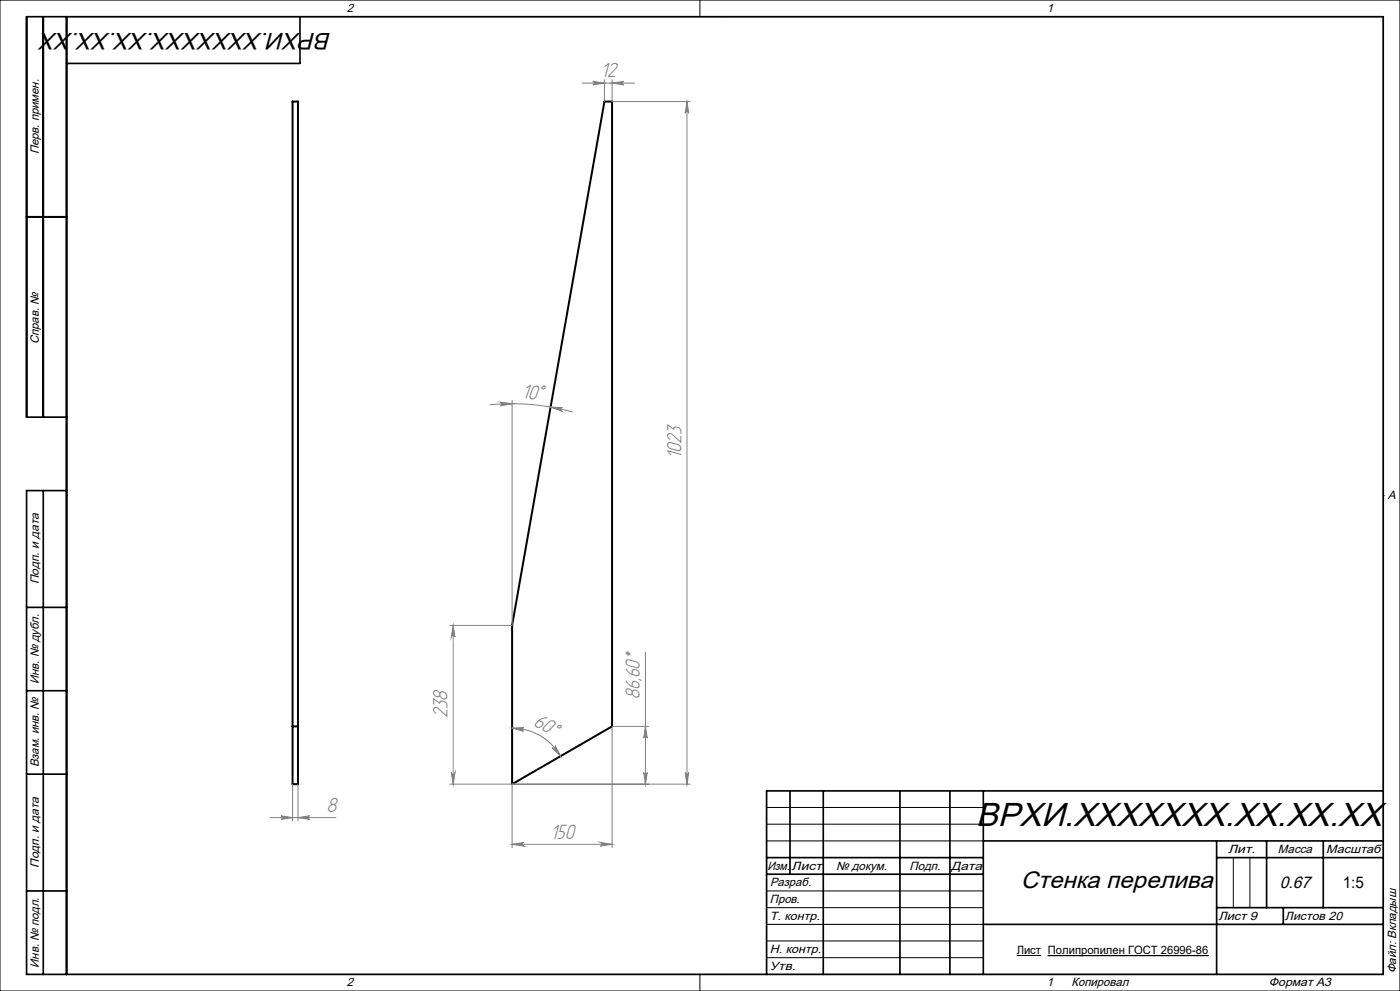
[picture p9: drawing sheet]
<svg xmlns="http://www.w3.org/2000/svg" width="420mm" height="297mm" viewBox="0 0 420 297" stroke-linecap="round" stroke-linejoin="round" font-family="sans-serif">
<path d="M87.8 30.4h1.6v204.6h-1.6zM181.3 30.4h2.3v187.3l-30 17.3v-47.6zM8 65h12M87.8 217.7h1.6" fill="none" stroke="#000" stroke-width=".6"/>
<g fill="none" stroke="#000" stroke-width=".3">
<path d="M0 0h420v297h-420zM20 5h395v287h-395zM210 0v5M217.5 5h.1M20 148.5h.1M415 148.5h.1M230 242h65M230 247h65M230 252h65M370 257v15M375 257v15M230 267h65"/>
<path d="M230 272h65M230 277h65M210 292v5M217.5 292h.1M230 282h65M230 287h65M305 286.4h7.3M314.4 286.4h48.1"/>
</g>
<g fill="none" stroke="#808080" stroke-width=".3">
<path d="M174.6 24.9h15.8M177.8 24.4l3.5 .5-3.5 .5a.53 .53 0 0 0 .5-.5 .53 .53 0 0 0-.5-.5zM181.3 23.9v6.5M183.6 24.9l3.5-.5a.53 .53 0 0 0-.5 .5 .53 .53 0 0 0 .5 .5zM183.6 23.9v6.5M183.7 30.4h23.4M206.1 30.4v204.6M206.1 30.4l.5 3.5a.53 .53 0 0 0-.5-.5 .53 .53 0 0 0-.5 .5zM153.6 120v67.4h-18.7M146.9 121.3a67 67 0 0 1 24.8 2.2M150.1 120.5l3.5 .5-3.5 .6a.55 .55 0 0 0 .5-.5 .55 .55 0 0 0-.5-.6zM165.2 122l3.5 .2a.54 .54 0 0 0-.6 .4 .54 .54 0 0 0 .4 .6z"/>
<path d="M136 187.4l.5 3.5a.55 .55 0 0 0-.6-.5 .55 .55 0 0 0-.5 .5zM136 187.4v47.6M193.6 195.5v39.5M153.6 218.2l3.6-.2a.55 .55 0 0 0-.6 .5 .55 .55 0 0 0 .5 .6zM153.6 218.2a16.8 16.8 0 0 1 14.6 8.4M183.6 217.7v36.3M183.7 217.7h10.9M193.6 217.7l.6 3.5a.53 .53 0 0 0-.6-.5 .53 .53 0 0 0-.5 .5zM87.8 235.1v10.9M89.4 235.1v10.9M134.9 235h72.2M135.4 231.5a.55 .55 0 0 0 .5 .5 .55 .55 0 0 0 .6-.5l-.5 3.5z"/>
<path d="M153.6 235.1v18.9M165.7 224.1a.53 .53 0 0 0 .7 .1 .53 .53 0 0 0 .1-.7l1.7 3.1zM193.1 231.5a.53 .53 0 0 0 .5 .5 .53 .53 0 0 0 .6-.5l-.6 3.5zM205.6 231.5a.53 .53 0 0 0 .5 .5 .53 .53 0 0 0 .5-.5l-.5 3.5zM81 245h19.8M84.3 244.5l3.5 .5-3.5 .6a.53 .53 0 0 0 .5-.6 .53 .53 0 0 0-.5-.5zM89.4 245l3.5-.5a.53 .53 0 0 0-.5 .5 .53 .53 0 0 0 .5 .6zM153.6 253l3.5-.5a.55 .55 0 0 0-.5 .5 .55 .55 0 0 0 .5 .6zM153.6 253h30M180.1 252.5l3.5 .5-3.5 .6a.55 .55 0 0 0 .6-.6 .55 .55 0 0 0-.6-.5z"/>
</g>
<g fill="none" stroke="#000" stroke-width=".5">
<path d="M13 5v120M20 5v287M90 5v14h-70M8 65h12M20 125h-12v-120h407v287h-407v-145h12M13 147v145M8 182h12M8 207h12M8 232h12M237 237v25M247 237v55M270 237v55"/>
<path d="M285 237v55M295 237v55M415 237h-185v55M230 257h65M295 252h120M365 252v40M365 257h50M380 252v20M397 252v20M8 267h12M230 262h65M295 277h120"/>
<path d="M365 272h50M385 272v5"/>
</g>
<g fill="#808080">
<path d="M165.7 224.1a.53 .53 0 0 0 .7 .1 .53 .53 0 0 0 .1-.7l1.7 3.1zM153.6 218.2l3.6-.2a.55 .55 0 0 0-.6 .5 .55 .55 0 0 0 .5 .6z"/>
<path d="M165.2 122l3.5 .2a.54 .54 0 0 0-.6 .4 .54 .54 0 0 0 .4 .6zM150.1 120.5l3.5 .5-3.5 .6a.55 .55 0 0 0 .5-.5 .55 .55 0 0 0-.5-.6z"/>
<path d="M183.6 24.9l3.5-.5a.53 .53 0 0 0-.5 .5 .53 .53 0 0 0 .5 .5zM177.8 24.4l3.5 .5-3.5 .5a.53 .53 0 0 0 .5-.5 .53 .53 0 0 0-.5-.5z"/>
<path d="M153.6 253l3.5-.5a.55 .55 0 0 0-.5 .5 .55 .55 0 0 0 .5 .6zM180.1 252.5l3.5 .5-3.5 .6a.55 .55 0 0 0 .6-.6 .55 .55 0 0 0-.6-.5z"/>
<path d="M84.3 244.5l3.5 .5-3.5 .6a.53 .53 0 0 0 .5-.6 .53 .53 0 0 0-.5-.5zM89.4 245l3.5-.5a.53 .53 0 0 0-.5 .5 .53 .53 0 0 0 .5 .6z"/>
<path d="M205.6 231.5a.53 .53 0 0 0 .5 .5 .53 .53 0 0 0 .5-.5l-.5 3.5zM206.1 30.4l.5 3.5a.53 .53 0 0 0-.5-.5 .53 .53 0 0 0-.5 .5zM193.1 231.5a.53 .53 0 0 0 .5 .5 .53 .53 0 0 0 .6-.5l-.6 3.5zM193.6 217.7l.6 3.5a.53 .53 0 0 0-.6-.5 .53 .53 0 0 0-.5 .5z"/>
<path d="M136 187.4l.5 3.5a.55 .55 0 0 0-.6-.5 .55 .55 0 0 0-.5 .5zM135.4 231.5a.55 .55 0 0 0 .5 .5 .55 .55 0 0 0 .6-.5l-.5 3.5z"/>
</g>
<text font-size="10" x="292.8" y="247.6">ВРХИ.XXXXXXX.XX.XX.XX</text>
<g font-size="7.1">
<text x="99.4" y="9.8" transform="rotate(-180 99.4 9.8)">ВРХИ.XXXXXXX.XX.XX.XX</text>
<text x="306.3" y="266.1">Стенка перелива</text>
</g>
<g font-size="6.9" fill="#808080">
<text x="180.2" y="23.2">12</text>
<text x="156.4" y="119.3" transform="rotate(5 156.4 119.3)">10°</text>
<text x="204.4" y="137.6" transform="rotate(-90 204.4 137.6)">1023</text>
<text x="192" y="209.4" transform="rotate(-90 192 209.4)">86,60*</text>
<text x="134.3" y="215.1" transform="rotate(-90 134.3 215.1)">238</text>
<text x="159.7" y="217.2" transform="rotate(30 159.7 217.2)">60°</text>
<text x="98" y="243.3">8</text>
<text x="165.2" y="251.3">150</text>
</g>
<text font-size="5" x="383.9" y="266.1">0.67</text>
<text font-size="4.8" x="402.8" y="266.1">1:5</text>
<g font-size="3.6">
<text x="104" y="3.6">2</text>
<text x="314" y="3.6">1</text>
<text x="11.6" y="46.3" transform="rotate(-90 11.6 46.3)">Перв. примен.</text>
<text x="11.6" y="103.2" transform="rotate(-90 11.6 103.2)">Справ. №</text>
<text x="416.4" y="149.6">A</text>
<text x="11.6" y="175.1" transform="rotate(-90 11.6 175.1)">Подп. и дата</text>
<text x="11.6" y="205" transform="rotate(-90 11.6 205)">Инв. № дубл.</text>
<text x="11.6" y="230" transform="rotate(-90 11.6 230)">Взам. инв. №</text>
<text x="368.4" y="255.6">Лит.</text>
<text x="383.4" y="255.6">Масса</text>
<text x="397.8" y="255.6">Масштаб</text>
<text x="11.6" y="260.1" transform="rotate(-90 11.6 260.1)">Подп. и дата</text>
<text x="230.2" y="260.6">Изм.</text>
<text x="237.5" y="260.6">Лист</text>
<text x="250.9" y="260.6">№ докум.</text>
<text x="272.9" y="260.6">Подп.</text>
<text x="285.4" y="260.6">Дата</text>
<text x="231" y="265.6">Разраб.</text>
<text x="231" y="275.6">Т. контр.</text>
<text x="231" y="270.6">Пров.</text>
<text x="365.5" y="275.6">Лист 9</text>
<text x="385.5" y="275.6">Листов 20</text>
<text x="231" y="285.6">Н. контр.</text>
<text x="11.6" y="290" transform="rotate(-90 11.6 290)">Инв. № подл.</text>
<text x="231" y="290.6">Утв.</text>
<text x="418.9" y="291.8" transform="rotate(-90 418.9 291.8)">Файл: Вкладыш</text>
<text x="104" y="295.6">2</text>
<text x="314" y="295.6">1</text>
<text x="321.5" y="295.6">Копировал</text>
<text x="380.7" y="295.6">Формат А3</text>
</g>
<text font-size="3.4" x="305" y="286">Лист Полипропилен ГОСТ 26996-86</text>
</svg>
